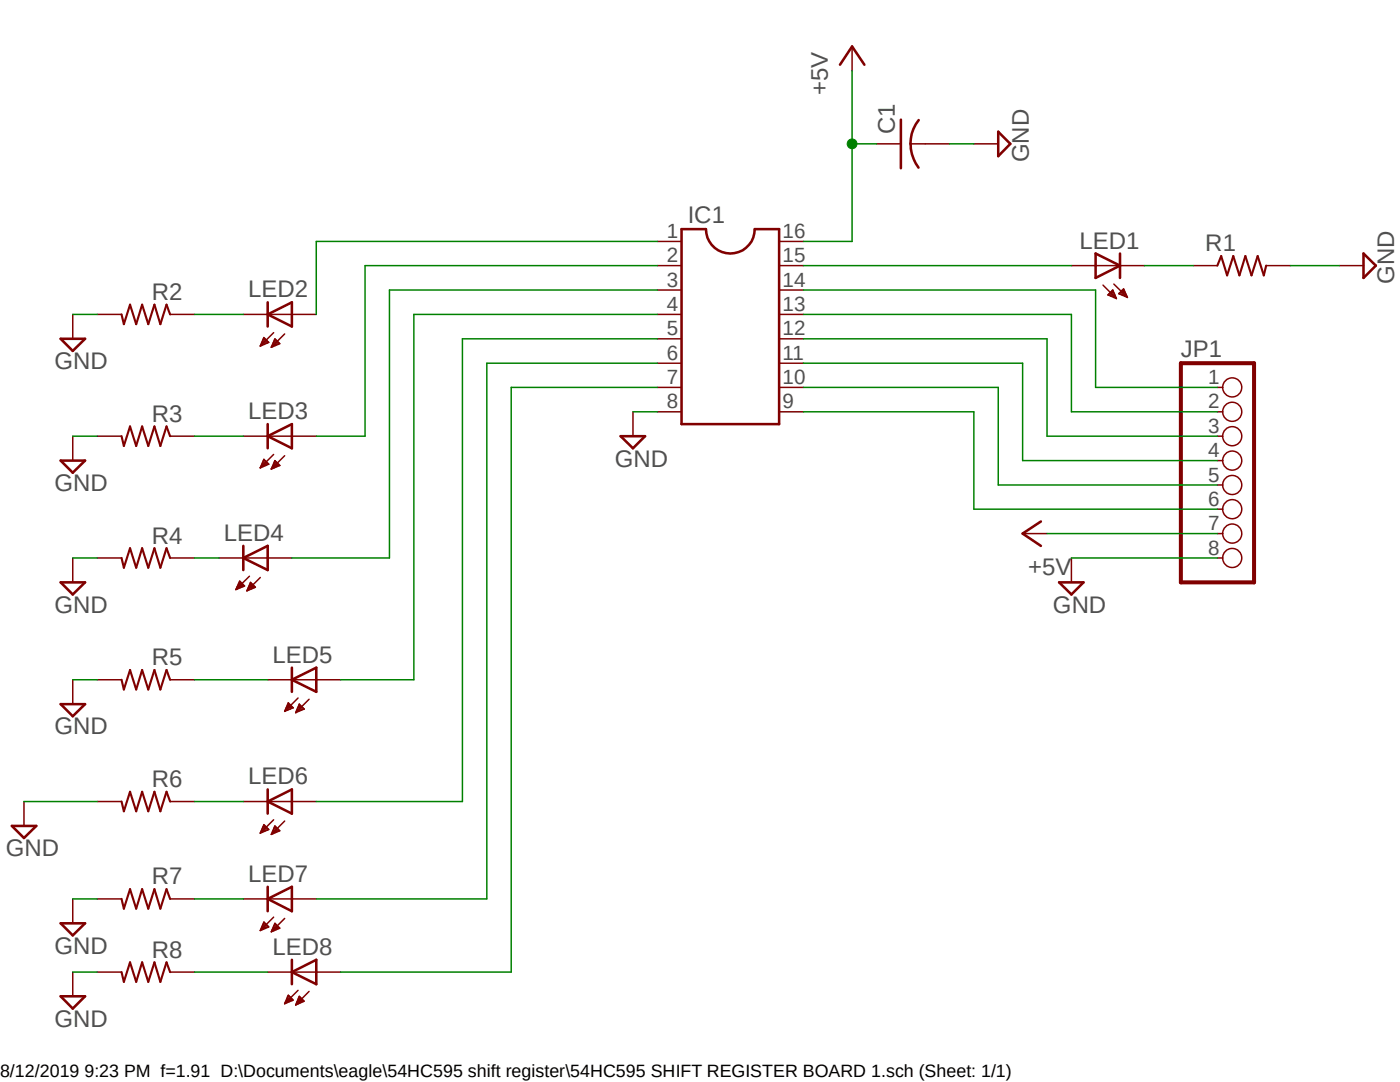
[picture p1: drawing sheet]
<svg xmlns="http://www.w3.org/2000/svg" width="279mm" height="216mm" viewBox="0 0 279 216" stroke-linecap="round" stroke-linejoin="round" font-family="sans-serif">
<path d="M0 4.8l279.4 201.3M279.4 4.8l-279.4 201.3" fill="none" stroke="#fff" stroke-width=".2"/>
<g fill="none" stroke="#800000" stroke-width=".51">
<path d="M167.6 12.9l2.5-3.6 2.4 3.6M179.8 23.9v9.7M181.7 28.7a7.8 7.8 0 0 0 1.6 4.7M183.3 24a7.5 7.5 0 0 0-1.6 4.7M199.2 26.3l2.4 2.4-2.4 2.5zM136 45.7h4.9a4.9 4.9 0 0 0 4.9 4.9 4.9 4.9 0 0 0 4.8-4.9h4.9v38.9h-19.5zM218.7 50.6l4.8 2.4-4.8 2.5zM223.5 50.6v4.9M272.1 50.6l2.5 2.4-2.5 2.5zM12.1 67.6h4.9l-2.5 2.4zM53.4 62.7l4.9-2.4v4.9zM53.4 60.3v4.9"/>
<path d="M12.1 91.9h4.9l-2.5 2.4zM53.4 84.6v4.9M53.4 87l4.9-2.4v4.9zM123.9 87h4.8l-2.4 2.5zM12.1 116.2h4.9l-2.5 2.4zM48.6 111.3l4.8-2.4v4.8zM48.6 108.9v4.8M207.7 104.1l-3.6 2.4 3.6 2.4M211.4 116.2h4.8l-2.4 2.4zM58.3 133.2v4.8M58.3 135.6l4.8-2.4v4.8zM12.1 140.5h4.9l-2.5 2.4z"/>
<path d="M53.4 157.5v4.8M53.4 159.9l4.9-2.4v4.8zM2.4 164.8h4.8l-2.4 2.4zM53.4 177v4.8M53.4 179.4l4.9-2.4v4.8zM12.1 198.8h4.9l-2.5 2.5zM12.1 184.2h4.9l-2.5 2.4zM58.3 191.5v4.9M58.3 194l4.8-2.5v4.9z"/>
</g>
<g fill="none" stroke="#800000" stroke-width=".3">
<path d="M170.1 9.3v4.8M174.9 28.7h4.9M181.7 28.7h7.8M194.4 28.7h4.8M131.2 48.2h4.8M131.2 53h4.8M131.2 57.9h4.8M155.5 48.2h4.9M155.5 53h4.9M155.5 57.9h4.9M213.8 53h14.6M220.1 56.9l2.7 2.7"/>
<path d="M221.1 58.8l1-.9 .7 1.7zM221.2 58.9h1.3M221.3 58.7h1.1M221.5 58.4h.8M221.7 59.1h.9M221.7 58.2h.5M222 58h.1M222.2 59.4h.5M222.3 56.7l2.7 2.7M222.8 59.6h.1M223.3 58.6l.9-.9 .8 1.7zM223.4 58.7h1.3"/>
<path d="M223.5 58.4h1.1M223.7 58.2h.8M223.9 58h.5M223.9 58.9h.9M224.2 57.7h.1M224.5 59.1h.4M238.1 53h4.9M252.7 53h4.9M267.3 53h4.8M14.5 62.7v4.9M19.4 62.7h4.9M34 62.7h4.8"/>
<path d="M48.6 62.7h14.5M52 68.9h.3M52.1 68.7h.7M52.2 68.5h1.1M52.3 68.2h1.3M52.4 68h.9M52.5 67.8h.6M52.6 67.6h.3M52.7 67.4l.9 .9-1.7 .7zM54.2 69.1h.3M54.3 68.9h.7M54.4 68.7h1.1"/>
<path d="M54.5 68.5h1.3M54.6 66.4l-2.7 2.6M54.6 68.2h.9M54.7 68h.6M54.8 67.8h.2M54.9 67.6l.9 1-1.7 .7zM56.8 66.6l-2.7 2.7M131.2 62.7h4.8M131.2 67.6h4.8M131.2 72.5h4.8M131.2 77.3h4.8M155.5 62.7h4.9"/>
<path d="M155.5 67.6h4.9M155.5 72.5h4.9M155.5 77.3h4.9M243 77.3h1.1M14.5 87v4.9M19.4 87h4.9M34 87h4.8M48.6 87h14.5M51.9 93.3h.1M52.1 93.1h.4M52.2 92.9h.9M52.2 92.6h1.4"/>
<path d="M52.4 92.4h1M52.5 92.2h.7M52.5 91.9h.5M52.7 91.7l.9 .9-1.7 .7zM52.7 91.7h.1M54.1 93.6h.1M54.3 93.3h.5M54.4 93.1h.9M54.4 92.9h1.4M54.6 92.6h1M54.6 90.7l-2.7 2.6M54.7 92.4h.7"/>
<path d="M54.7 92.2h.5M54.8 91.9h.1M55.8 92.9l-1.7 .7M55.8 92.9l-.9-1-.8 1.7M56.8 90.9l-2.7 2.7M126.3 82.2v4.8M131.2 82.2h4.8M155.5 82.2h4.9M243 82.2h1.1M243 87h1.1M243 91.9h1.1M243 96.8h1.1"/>
<path d="M14.5 111.3v4.9M19.4 111.3h4.9M34 111.3h4.8M43.7 111.3h14.6M47.2 117.5h.2M47.2 117.3h.8M47.3 117.1h1.2M47.5 116.8h1.2M47.5 116.6h1M47.6 116.4h.6M47.8 116.1h.2M47.8 116l1 .9-1.7 .7z"/>
<path d="M49.4 117.7h.3M49.4 117.5h.8M49.5 117.3h1.2M49.7 117.1h1.1M49.7 116.8h.9M49.8 115l-2.7 2.6M49.8 116.6h.6M50 116.4h.2M50 116.2l1 1-1.7 .7zM51.9 115.2l-2.6 2.7M204.1 106.5h4.9M213.8 111.3v4.9"/>
<path d="M243 111.3h1.1M243 106.5h1.1M243 101.6h1.1M14.5 135.6v4.9M19.4 135.6h4.9M34 135.6h4.8M53.4 135.6h14.6M59.5 139.3l-2.7 2.6M61.7 139.5l-2.7 2.7M4.8 159.9v4.9M19.4 159.9h4.9M34 159.9h4.8"/>
<path d="M48.6 159.9h14.5M56.8 141.9h.1M56.9 141.7h.5M57 141.5h1M57.1 141.2h1.4M57.2 141h1.1M57.3 140.8h.8M57.4 140.5h.4M57.5 140.3h.1M58.5 141.2l-1.7 .7M58.5 141.2l-1-.9-.7 1.6M59 142.2h.1"/>
<path d="M59.1 141.9h.5M59.2 141.7h1M59.3 141.5h1.4M59.4 141.2h1.1M59.5 141h.7M59.6 140.8h.4M59.7 140.5h.1M60.7 141.5l-1.7 .7M60.7 141.5l-1-1-.7 1.7M14.5 179.4v4.8M19.4 179.4h4.9M34 179.4h4.8"/>
<path d="M48.6 179.4h14.5M52 166.1h.3M52.1 165.9h.8M52.2 165.7h1.2M52.3 165.4h1.3M52.4 165.2h.9M52.5 165h.6M52.6 164.7h.3M52.7 164.5l.9 1-1.7 .7zM54.2 166.3h.3M54.3 166.1h.8M54.4 165.9h1.2"/>
<path d="M54.5 165.7h1.2M54.6 163.6l-2.7 2.6M54.6 165.4h.9M54.7 165.2h.5M54.8 165h.2M54.9 164.8l.9 1-1.7 .7zM56.8 163.8l-2.7 2.7M14.5 194v4.8M19.4 194h4.9M34 194h4.8M52 185.5h.5M52.2 185.3h.8"/>
<path d="M52.2 185h1.3M52.3 184.8h1.2M52.5 184.6h.8M52.5 184.4h.5M52.6 184.1h.2M52.7 184l.9 1-1.7 .7zM53.4 194h14.6M54.2 185.7h.5M54.3 185.5h.9M54.4 185.3h1.3M54.5 185h1.2M54.6 183l-2.7 2.7"/>
<path d="M54.6 184.8h.8M54.7 184.6h.5M54.8 184.4h.2M54.9 184.2l.9 1-1.7 .7zM56.8 183.3l-2.7 2.6M57 199.9h.8M57.1 199.6h1.2M57.2 199.4h1.2M57.3 199.2h.8M57.4 198.9h.5M57.5 198.7h.2M57.5 198.6l1 1-1.7 .7z"/>
<path d="M59.3 199.9h1.2M59.4 199.6h1.1M59.5 197.6l-2.7 2.7M59.5 199.4h.8M59.6 199.2h.5M59.7 198.9h.2M59.7 198.8l1 1-1.7 .7zM61.7 197.8l-2.7 2.7M56.9 200.1h.3M59.1 200.3h.4M59.2 200.1h.8"/>
<circle cx="245.9" cy="77.3" r="1.91"/>
<circle cx="245.9" cy="87" r="1.91"/>
<circle cx="245.9" cy="91.9" r="1.91"/>
<circle cx="245.9" cy="96.8" r="1.91"/>
<circle cx="245.9" cy="82.2" r="1.91"/>
<circle cx="245.9" cy="111.3" r="1.91"/>
<circle cx="245.9" cy="106.5" r="1.91"/>
<circle cx="245.9" cy="101.6" r="1.91"/>
</g>
<path d="M243 53l.7-1.9 1.2 3.8 1.2-3.8 1.3 3.8 1.1-3.8 1.3 3.8 1.2-3.8 1.2 3.8 .5-1.9M24.3 62.7l.4 2 1.3-3.9 1.2 3.9 1.2-3.9 1.2 3.9 1.2-3.9 1.2 3.9 1.2-3.9 .8 1.9M24.3 87l.4 2 1.3-3.9 1.2 3.9 1.2-3.9 1.2 3.9 1.2-3.9 1.2 3.9 1.2-3.9 .8 1.9M24.3 111.3l.4 2 1.3-3.9 1.2 3.9 1.2-3.9 1.2 3.9 1.2-3.9 1.2 3.9 1.2-3.9 .8 1.9M24.3 135.6l.4 2 1.3-3.9 1.2 3.9 1.2-3.9 1.2 3.9 1.2-3.9 1.2 3.9 1.2-3.9 .8 1.9M24.3 159.9l.4 2 1.3-3.9 1.2 3.9 1.2-3.9 1.2 3.9 1.2-3.9 1.2 3.9 1.2-3.9 .8 1.9M24.3 179.4l.4 1.9 1.3-3.9 1.2 3.9 1.2-3.9 1.2 3.9 1.2-3.9 1.2 3.9 1.2-3.9 .8 2M24.3 194l.4 1.9 1.3-3.9 1.2 3.9 1.2-3.9 1.2 3.9 1.2-3.9 1.2 3.9 1.2-3.9 .8 2" fill="none" stroke="#800000" stroke-width=".42"/>
<path d="M235.7 72.5h14.6v43.7h-14.6z" fill="none" stroke="#800000" stroke-width=".8"/>
<g fill="none" stroke="#008000" stroke-width=".3">
<path d="M170.1 14.1v34.1h-9.7M170.1 28.7h4.8M189.5 28.7h4.9M131.2 53h-58.3v34h-9.8M131.2 48.2h-68.1v14.5M131.2 57.9h-53.5v53.4h-19.4M160.4 53h53.4M257.6 53h9.7M14.5 62.7h4.9M38.8 62.7h9.8M131.2 62.7h-48.6v72.9h-14.6M131.2 67.6h-38.9v92.3h-29.2"/>
<path d="M131.2 72.5h-34v106.9h-34.1M131.2 77.3h-29.2v116.7h-34M14.5 87h4.9M38.8 87h9.8M126.3 82.2h4.9M14.5 111.3h4.9M38.8 111.3h4.9M213.8 111.3h29.2M14.5 135.6h4.9M38.8 135.6h14.6M4.8 159.9h14.6M38.8 159.9h9.8"/>
<path d="M14.5 179.4h4.9M38.8 179.4h9.8M14.5 194h4.9M38.8 194h14.6"/>
</g>
<circle cx="170" cy="28.7" r=".98" fill="#008000"/>
<circle cx="170" cy="28.7" r=".98" fill="none" stroke="#008000" stroke-width=".2"/>
<path d="M160.4 57.9h58.3v19.4h24.3M228.4 53h9.7M160.4 77.3h38.8v19.5h43.8M160.4 62.7h53.4v19.5h29.2M160.4 67.6h48.6v19.4h34M160.4 72.5h43.7v19.4h38.9M160.4 82.2h34v19.4h48.6M209 106.5h34" fill="none" stroke="#008000" stroke-width=".3"/>
<g font-size="4.8" fill="#505050">
<text x="165.2" y="19" transform="rotate(-90 165.2 19)">+5V</text>
<text x="178.6" y="26.8" transform="rotate(-90 178.6 26.8)">C1</text>
<text x="205.3" y="32.4" transform="rotate(-90 205.3 32.4)">GND</text>
<text x="137.2" y="44.5">IC1</text>
<text x="215.4" y="49.6">LED1</text>
<text x="240.5" y="50.2">R1</text>
<text x="30.3" y="59.9">R2</text>
<text x="49.5" y="59.3">LED2</text>
<text x="278.2" y="56.7" transform="rotate(-90 278.2 56.7)">GND</text>
<text x="235.7" y="71.2">JP1</text>
<text x="10.9" y="73.7">GND</text>
<text x="49.5" y="83.6">LED3</text>
<text x="30.3" y="84.2">R3</text>
<text x="122.7" y="93.1">GND</text>
<text x="10.9" y="98">GND</text>
<text x="44.7" y="107.9">LED4</text>
<text x="30.3" y="108.5">R4</text>
<text x="205.2" y="114.7">+5V</text>
<text x="10.9" y="122.3">GND</text>
<text x="210.1" y="122.3">GND</text>
<text x="30.3" y="132.8">R5</text>
<text x="54.4" y="132.2">LED5</text>
<text x="10.9" y="146.6">GND</text>
<text x="30.3" y="157.1">R6</text>
<text x="49.5" y="156.5">LED6</text>
<text x="1.1" y="170.9">GND</text>
<text x="30.3" y="176.5">R7</text>
<text x="49.5" y="176">LED7</text>
<text x="10.9" y="190.3">GND</text>
<text x="30.3" y="191.1">R8</text>
<text x="54.4" y="190.5">LED8</text>
<text x="10.9" y="204.9">GND</text>
</g>
<g font-size="4.1" fill="#505050">
<text x="133.1" y="47.5">1</text>
<text x="156.2" y="47.5">16</text>
<text x="133.1" y="52.3">2</text>
<text x="156.2" y="52.3">15</text>
<text x="133.1" y="57.2">3</text>
<text x="156.2" y="57.2">14</text>
<text x="133.1" y="62.1">4</text>
<text x="156.2" y="62.1">13</text>
<text x="133.1" y="66.9">5</text>
<text x="133.1" y="71.8">6</text>
<text x="156.2" y="71.8">11</text>
<text x="156.2" y="66.9">12</text>
<text x="133.1" y="76.6">7</text>
<text x="156.2" y="76.6">10</text>
<text x="241.1" y="76.6">1</text>
<text x="133.1" y="81.5">8</text>
<text x="156.2" y="81.5">9</text>
<text x="241.1" y="81.5">2</text>
<text x="241.1" y="86.4">3</text>
<text x="241.1" y="91.2">4</text>
<text x="241.1" y="96.1">5</text>
<text x="241.1" y="100.9">6</text>
<text x="241.1" y="105.8">7</text>
<text x="241.1" y="110.7">8</text>
</g>
<text font-size="3.6" x="0" y="214.9">8/12/2019 9:23 PM f=1.91 D:\Documents\eagle\54HC595 shift register\54HC595 SHIFT REGISTER BOARD 1.sch (Sheet: 1/1)</text>
</svg>
